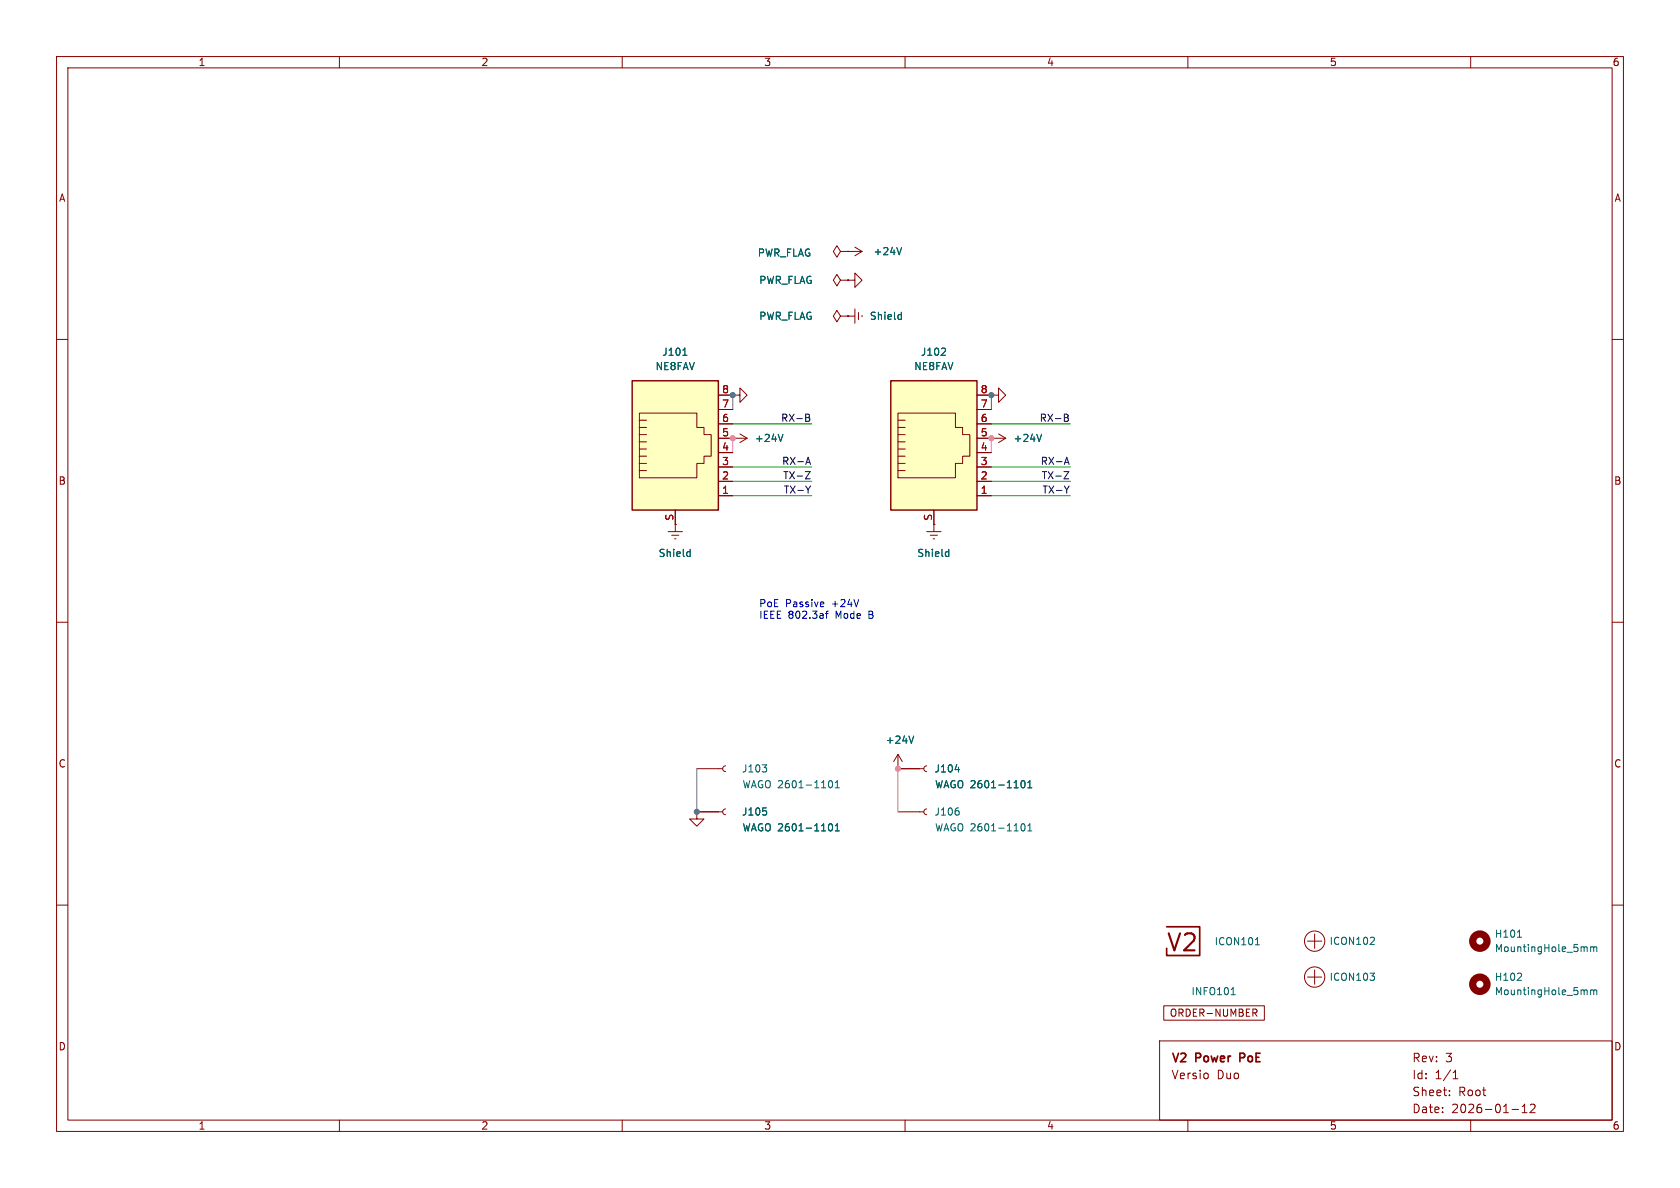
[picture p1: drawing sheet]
<svg xmlns="http://www.w3.org/2000/svg" width="297mm" height="210mm" viewBox="0 0 297 210" stroke-linecap="round" stroke-linejoin="round" font-family="sans-serif">
<g fill="none" stroke="#840000" stroke-width=".18">
<path d="M10 10h277v190h-277zM12 12h273v186h-273zM60 10v2M110 10v2M160 10v2M210 10v2M260 10v2M10 60h2M285 60h2M10 110h2M285 110h2M158.7 143.5h4.6"/>
<path d="M163.8 143l-.3 .2-.2 .3 .2 .4 .3 .1M10 160h2M285 160h2M60 198v2M110 198v2M160 198v2M205 184h80v14h-80zM210 198v2M213.5 189.8v.8M256.2 193.6v.1M256.2 192.8v.1M256.9 190.7h.8"/>
<path d="M256.9 189.6l.4-.4v1.5M260 198v2M267.3 196.1h1.2M269.1 196.7h.9M269.1 195.6l.4-.4v1.5M270.5 195.3l.6-.1 .2 .1 .1 .3-.9 1.1h.9"/>
</g>
<path d="M219.2 187h.6M219.8 186.2h-.6v1.5" fill="none" stroke="#840000" stroke-width=".3"/>
<path d="M169.5 143.4l.1 .1-.1 .5M180.6 145.7l.2-.1a.68 .68 0 0 1 .4 .6 .68 .68 0 0 1-.4 .7l-.2-.1-.1-.4zM181.7 146.9h.7M181.7 146l.4-.4v1.3" fill="none" stroke="#006464" stroke-width=".18"/>
<path d="M157.5 67.3h15.2v22.9h-15.2z" fill="#ffffc2"/>
<g fill="none" stroke="#840000" stroke-width=".18">
<path d="M158.7 78.1h1.3M158.7 79.4h1.3M158.7 73h10.2v2.6h1.3v1.2h1.2v3.8h-1.2v1.3h-1.3v2.6h-10.2zM158.7 76.8h1.3M158.7 74.3h1.3M158.7 75.6h1.3M172.7 69.9h2.6M172.7 72.4h2.6M172.7 74.9h2.6M172.7 77.5h2.6M175.3 69.9h1.2v-1.3l1.3 1.3-1.3 1.2v-1.2M175.3 69.9h.1"/>
<path d="M158.7 80.6h1.3M158.7 81.9h1.3M158.7 83.2h1.3M165.1 90.2v2.5M172.7 80h2.6M172.7 82.6h2.6M172.7 85.1h2.6M172.7 87.6h2.6M205.7 177.8h17.8v2.5h-17.8zM221.5 178.4h.5l.2 .2-.1 .4h-.6M221.8 179l.4 .6"/>
</g>
<path d="M157.5 67.3h15.2v22.9h-15.2z" fill="none" stroke="#840000" stroke-width=".25"/>
<path d="M167 61.6l.2 .2-.1 .3-.7 .7h.8M217.7 175.8h.7M217.9 174.8l.1-.2v1.2" fill="none" stroke="#006464" stroke-width=".18"/>
<path d="M111.8 67.3h15.2v22.9h-15.2z" fill="#ffffc2"/>
<g fill="none" stroke="#840000" stroke-width=".18">
<path d="M148.6 49.5l-.6-1-.7 1 .7 1 .6-1h1.3M148.6 44.5l-.6-1.1-.7 1.1 .7 1 .6-1h1.3M148.6 55.9l-.6-1-.7 1 .7 1 .6-1h1.3M149.9 49.5h1.2v-1.2l1.3 1.2-1.3 1.3v-1.3M149.9 49.5h.1M149.9 44.5h.1M149.9 55.9h.1M149.9 44.5h2.5M149.9 55.9h1.2M151.1 43.7l1.3 .8M151.1 54.6v2.6M151.8 55.2v1.3"/>
<path d="M152.4 44.5l-1.3 .7M152.4 55.8v.2M113 78.1h1.3M113 79.4h1.3M113 73h10.2v2.6h1.3v1.2h1.2v3.8h-1.2v1.3h-1.3v2.6h-10.2zM113 76.8h1.3M113 74.3h1.3M113 75.6h1.3M127 69.9h2.5M127 72.4h2.5M127 74.9h2.5M127 77.5h5.1"/>
<path d="M129.5 77.5h.1M129.5 69.9h1.3v-1.3l1.3 1.3-1.3 1.2v-1.2M129.5 69.9h.1M130.8 76.7l1.3 .8M132.1 77.5l-1.3 .7M172.7 69.9h2.6M172.7 72.4h2.6M172.7 74.9h2.6M172.7 77.5h5.1M175.3 77.5h.1M175.3 69.9h.1M176.5 76.7l1.3 .8"/>
<path d="M177.8 77.5l-1.3 .7M113 80.6h1.3M113 81.9h1.3M113 83.2h1.3M118.1 94h2.5M118.7 94.6h1.3M119.3 95.3h.2M119.4 92.7h.1M119.4 90.2v3.8M127 80h2.5M127 82.6h2.5M127 85.1h2.5"/>
<path d="M127 87.6h2.5M163.8 94h2.6M164.5 94.6h1.2M165 95.3h.2M165.1 92.7h.1M165.1 90.2v3.8M172.7 80h2.6M172.7 82.6h2.6M172.7 85.1h2.6M172.7 87.6h2.6M123.2 135.9h4.6M128.3 135.4l-.4 .1-.1 .4 .1 .3 .4 .2"/>
<path d="M158.7 135.9h.1M158.7 135.9h4.6M158.7 133.4l-.7 1.2M158.7 133.4l.8 1.2M158.7 133.4v2.5M163.8 135.4l-.3 .1-.2 .4 .2 .3 .3 .2M123.2 143.5v1.3h1.3l-1.3 1.3-1.3-1.3h1.3M123.2 143.5h.1M123.2 143.5h4.6M128.3 143l-.4 .2-.1 .3 .1 .4 .4 .1M231.1 172.7h2.6M231.1 166.4h2.6"/>
<path d="M232.4 165.1v2.5M232.4 171.5v2.5"/>
<circle cx="232.4" cy="166.4" r="1.8"/>
<circle cx="232.4" cy="172.7" r="1.8"/>
</g>
<path d="M111.8 67.3h15.2v22.9h-15.2z" fill="none" stroke="#840000" stroke-width=".25"/>
<g fill="none" stroke="#006464" stroke-width=".18">
<path d="M159 55.6l.3 .1M159.3 55.2v1.3M159.3 56.4l-.3 .1M159.4 43.8l-.4 1.2M120.7 62.8h.7M138.4 76.8l-.4 1.2M167 61.6l.2 .2-.1 .3-.7 .7h.8M184.1 76.8l-.4 1.2M121.6 97.5l.4 .1M122 97.1v1.3M122 98.3l-.4 .1M167.4 97.5l.3 .1"/>
<path d="M167.7 98.3l-.3 .1M167.7 97.1v1.3M134.8 135.2h.7l-.4 .5M135.4 135.7l.1 .2-.1 .5M146.6 138.1l.2-.1a.68 .68 0 0 1 .4 .6 .68 .68 0 0 1-.4 .7l-.2-.2-.1-.3zM147.7 139.3h.7M147.7 138.4l.3-.4v1.3M161.5 130.1l-.4 1.3M168.8 136h.8M180.6 138.1l.2-.1a.68 .68 0 0 1 .4 .6 .68 .68 0 0 1-.4 .7l-.2-.2-.1-.3zM181.7 139.3h.7M181.7 138.4l.4-.4v1.3"/>
<path d="M134.9 142.8h.6M135.4 143.4l.1 .1-.1 .5M146.6 145.7l.2-.1a.68 .68 0 0 1 .4 .6 .68 .68 0 0 1-.4 .7l-.2-.1-.1-.4zM147.7 146l.3-.4v1.3M147.7 146.9h.7M221.9 167h.8M222.2 165.9l.1-.2v1.3M242.2 172h.8l-.4 .5M242.9 172.6l.1 .2-.1 .4M242.9 165.7l.1 .2-.1 .3-.7 .7h.8M268.2 173.3h.8M268.3 165.7h.7"/>
<path d="M268.9 172.2v.4M280.4 175l.2 .2v.6M280.4 167.4l.2 .2v.6M281.2 167.4v.8M281.2 175v.8M281.2 175.1l.4-.1 .1 .2M281.2 167.5l.4-.1 .1 .2M281.7 175.2l.2-.2 .3 .1 .1 .7M281.7 167.6v.6M281.7 175.2v.6M281.7 167.6l.2-.2h.3l.1 .8"/>
</g>
<g fill="none" stroke="#840000" stroke-width="1.3">
<circle cx="261.6" cy="174" r="1.27"/>
<circle cx="261.6" cy="166.4" r="1.27"/>
</g>
<path d="M206.2 163.8h5.9v5.1h-5.9v-1.3" fill="none" stroke="#840000" stroke-width=".3"/>
<g fill="none" stroke="#0f0f0f" stroke-width=".18">
<path d="M142.4 73.2l.6 .1 .1 .3-.2 .2M142.4 73.8h.5M142.9 73.8l.3 .3-.1 .3-.7 .1M188.2 73.2l.6 .1v.3l-.2 .2M188.2 73.8h.4M188.6 73.8l.3 .3-.1 .3-.6 .1M142.4 83.4h.8l-.8 1.2h.8M142.6 81.7h.6M142.9 80.8l.4 1.3M143.3 85.9l-.4 .7M188.1 83.4h.8l-.8 1.2h.8M188.3 81.7h.6"/>
<path d="M188.6 80.8l.4 1.3M189 85.9l-.4 .7"/>
</g>
<path d="M129.5 77.5v2.5M175.3 77.5v2.5M158.7 135.9v7.6" fill="none" stroke="#ff5cbb" stroke-width=".18"/>
<path d="M129.5 74.9h14M175.3 74.9h13.9M129.5 85.1h14M129.5 87.6h14M129.5 82.6h14M175.3 85.1h13.9M175.3 87.6h13.9M175.3 82.6h13.9" fill="none" stroke="#009600" stroke-width=".18"/>
<path d="M129.5 69.9v2.5M175.3 69.9v2.5M123.2 135.9v7.6" fill="none" stroke="#676767" stroke-width=".18"/>
<path d="M145.6 106.5v.2l-.6 .1M145.9 108.5h.5M146.4 108l-.3 .2v1.1" fill="none" stroke="#0000c2" stroke-width=".18"/>
<g fill="#ff5cbb" stroke="#ff5cbb" stroke-width=".18">
<circle cx="129.5" cy="77.5" r=".46"/>
<circle cx="175.3" cy="77.5" r=".46"/>
<circle cx="158.7" cy="135.9" r=".46"/>
</g>
<g fill="#676767" stroke="#676767" stroke-width=".18">
<circle cx="175.3" cy="69.9" r=".46"/>
<circle cx="129.5" cy="69.9" r=".46"/>
<circle cx="123.2" cy="143.5" r=".46"/>
</g>
<text font-size="4.2" fill="#840000" x="206.1" y="168.7">V2</text>
<g font-size="2.1" fill="#840000">
<text x="207" y="188.2">V2</text>
<text x="207" y="191">Versio</text>
<text x="211.5" y="188.2">Power</text>
<text x="215.1" y="191">Duo</text>
<text x="219.8" y="188.2">PoE</text>
<text x="249.6" y="188">Rev:</text>
<text x="249.6" y="191">Id:</text>
<text x="253.7" y="191">1/1</text>
<text x="255.5" y="188">3</text>
<text x="249.6" y="197">Date:</text>
<text x="249.6" y="194">Sheet:</text>
<text x="256.6" y="197">2026-01-12</text>
<text x="257.8" y="194">Root</text>
</g>
<g font-size="1.8" fill="#840000">
<text x="35" y="11.9">1</text>
<text x="85" y="11.9">2</text>
<text x="135" y="11.9">3</text>
<text x="185" y="11.9">4</text>
<text x="235" y="11.9">5</text>
<text x="285" y="11.9">6</text>
<text x="10.3" y="35.9">A</text>
<text x="285.3" y="35.9">A</text>
<text x="10.3" y="85.9">B</text>
<text x="285.3" y="85.9">B</text>
<text x="10.3" y="135.9">C</text>
<text x="285.3" y="135.9">C</text>
<text x="206.7" y="179.9">ORDER-NUMBER</text>
<text x="10.3" y="185.9">D</text>
<text x="285.3" y="185.9">D</text>
<text x="35" y="199.9">1</text>
<text x="85" y="199.9">2</text>
<text x="135" y="199.9">3</text>
<text x="185" y="199.9">4</text>
<text x="235" y="199.9">5</text>
<text x="285" y="199.9">6</text>
</g>
<g font-size="1.8" fill="#006464">
<text x="133.9" y="45.6">PWR_FLAG</text>
<text x="154.3" y="45.3">+24V</text>
<text x="134.1" y="50.4">PWR_FLAG</text>
<text x="134.1" y="56.7">PWR_FLAG</text>
<text x="153.7" y="56.7">Shield</text>
<text x="115.8" y="65.6">NE8FAV</text>
<text x="117" y="63.1">J101</text>
<text x="161.5" y="65.6">NE8FAV</text>
<text x="162.7" y="63.1">J102</text>
<text x="133.4" y="78.3">+24V</text>
<text x="179.1" y="78.3">+24V</text>
<text x="116.3" y="98.7">Shield</text>
<text x="162.1" y="98.7">Shield</text>
<text x="156.5" y="131.7">+24V</text>
<text x="131.1" y="136.8">J103</text>
<text x="165.1" y="136.8">J104</text>
<text x="131.2" y="139.5">WAGO 2601-1101</text>
<text x="165.2" y="139.5">WAGO 2601-1101</text>
<text x="131.1" y="144.4">J105</text>
<text x="131.2" y="147.2">WAGO 2601-1101</text>
<text x="165.1" y="144.4">J106</text>
<text x="165.2" y="147.2">WAGO 2601-1101</text>
<text x="214.6" y="167.3">ICON101</text>
<text x="235" y="167.2">ICON102</text>
<text x="264.2" y="166">H101</text>
<text x="235" y="173.6">ICON103</text>
<text x="264.2" y="168.5">MountingHole_5mm</text>
<text x="264.2" y="173.6">H102</text>
<text x="210.5" y="176.1">INFO101</text>
<text x="264.2" y="176.1">MountingHole_5mm</text>
</g>
<g font-size="1.8" fill="#a90000">
<text x="127.6" y="69.6">8</text>
<text x="173.3" y="69.6">8</text>
<text x="127.6" y="72.1">7</text>
<text x="127.6" y="74.7">6</text>
<text x="127.6" y="77.2">5</text>
<text x="173.3" y="72.1">7</text>
<text x="173.3" y="74.7">6</text>
<text x="173.3" y="77.2">5</text>
<text x="127.6" y="79.8">4</text>
<text x="127.6" y="82.3">3</text>
<text x="173.3" y="79.8">4</text>
<text x="173.3" y="82.3">3</text>
<text x="127.6" y="84.8">2</text>
<text x="127.6" y="87.4">1</text>
<text x="173.3" y="84.8">2</text>
<text x="173.3" y="87.4">1</text>
<text x="119.1" y="92.1" transform="rotate(-90 119.1 92.1)">S</text>
<text x="164.8" y="92.1" transform="rotate(-90 164.8 92.1)">S</text>
</g>
<g font-size="1.8" fill="#0f0f0f">
<text x="138" y="74.6">RX-B</text>
<text x="183.7" y="74.6">RX-B</text>
<text x="138.2" y="82.3">RX-A</text>
<text x="183.9" y="82.3">RX-A</text>
<text x="138.3" y="84.8">TX-Z</text>
<text x="138.5" y="87.3">TX-Y</text>
<text x="184.1" y="84.8">TX-Z</text>
<text x="184.2" y="87.3">TX-Y</text>
</g>
<g font-size="1.8" fill="#0000c2">
<text x="134.1" y="107.5">PoE</text>
<text x="138.9" y="107.5">Passive</text>
<text x="147.2" y="107.5">+24V</text>
<text x="134.1" y="109.6">IEEE 802.3af</text>
<text x="147.8" y="109.6">Mode</text>
<text x="153.8" y="109.6">B</text>
</g>
</svg>
